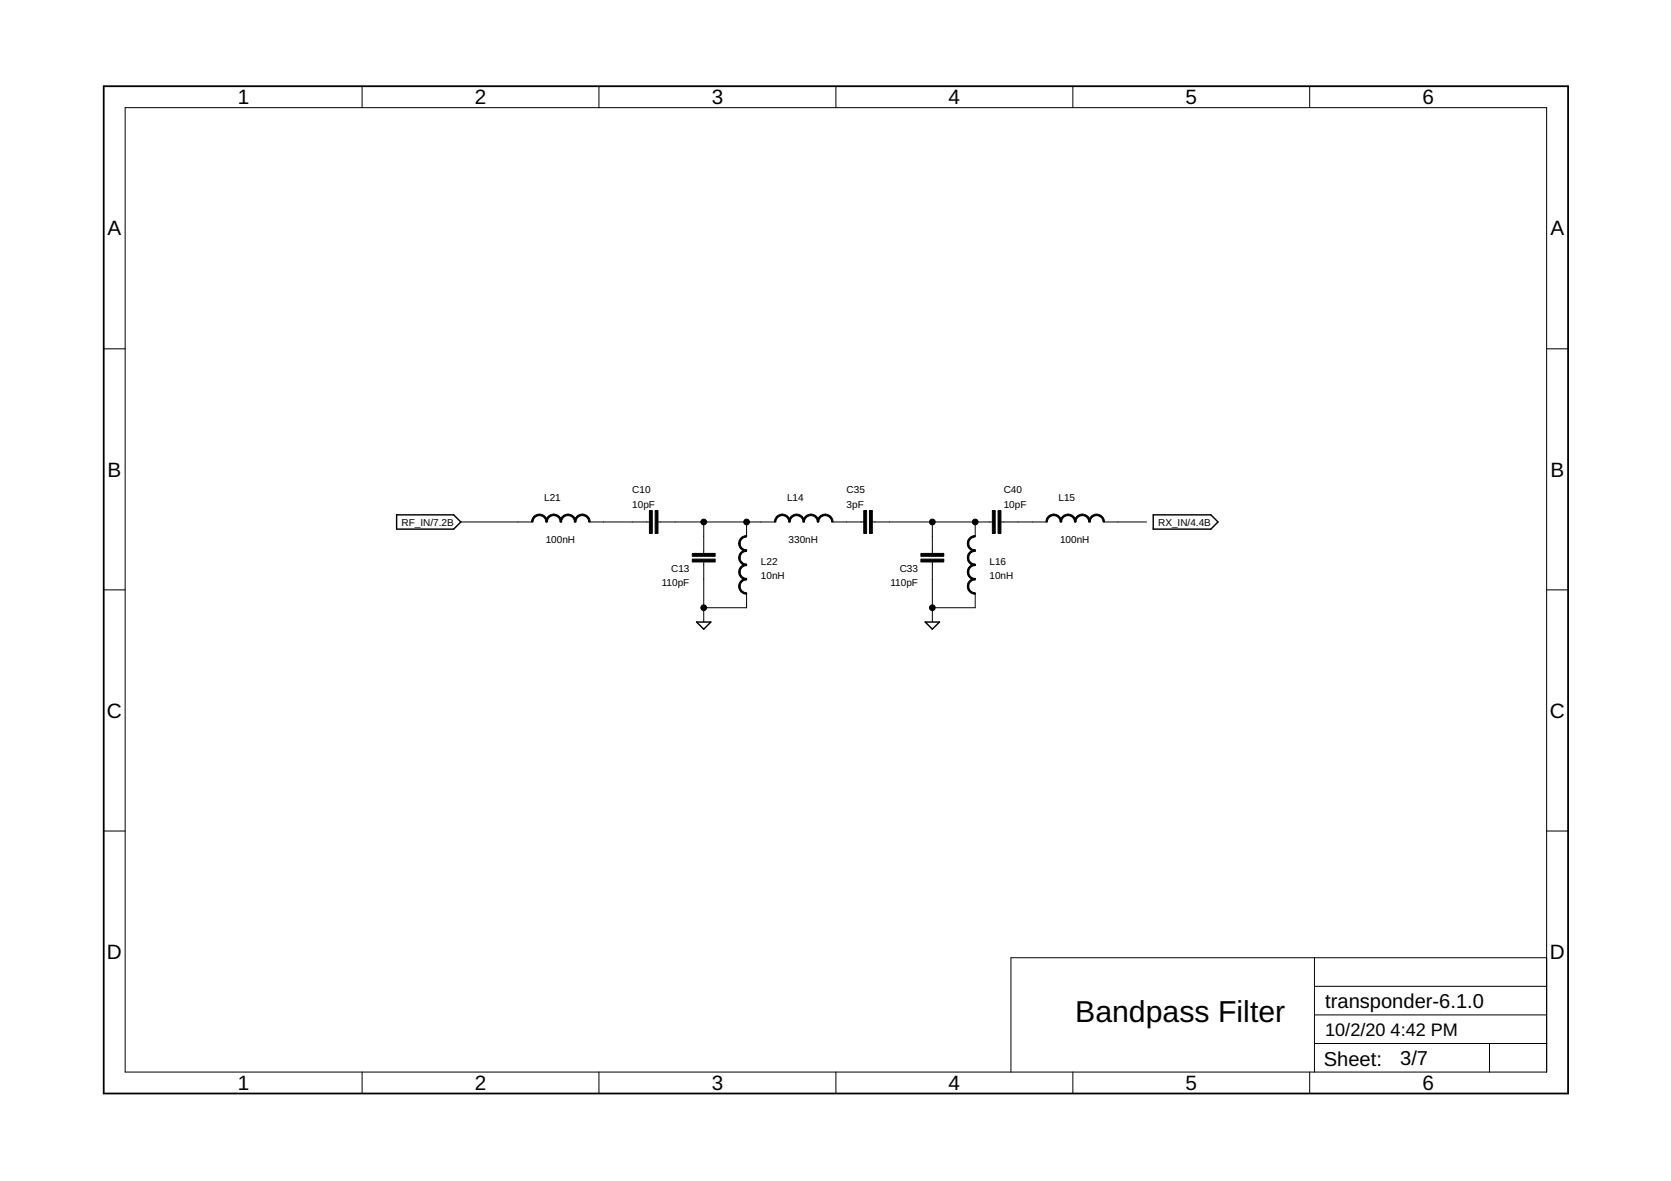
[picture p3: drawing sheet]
<svg xmlns="http://www.w3.org/2000/svg" width="297mm" height="210mm" viewBox="0 0 297 210" stroke-linecap="round" stroke-linejoin="round" font-family="sans-serif">
<path d="M70.5 91.5h10.1l1.3 1.3-1.3 1.2h-10.1zM205 91.5h10.2l1.3 1.3-1.3 1.2h-10.2zM123.8 110.6h2.6l-1.3 1.2zM164.5 110.6h2.5l-1.3 1.2z" fill="none" stroke="#000" stroke-width=".25"/>
<g fill="none" stroke="#000" stroke-width=".18">
<path d="M22.2 19.1h252.7v171.4h-252.7zM64.4 15.3v3.8M106.5 15.3v3.8M148.6 15.3v3.8M190.7 15.3v3.8M232.8 15.3v3.8M18.4 62h3.8M274.9 62h3.8M81.9 92.8h12.7M104.8 92.8h10.6M117 92.8h20.8M125.1 92.8v5.6"/>
<path d="M125.1 99.9v10.7M132.7 92.8v2.5M148 92.8h5.5M155.1 92.8h21.3M165.7 92.8v5.6M165.7 99.9v10.7M173.4 92.8v2.5M177.9 92.8h8.2M196.2 92.8h7.6M18.4 104.8h3.8M132.7 105.5v2.5h-7.6M173.4 105.5v2.5h-7.7"/>
<path d="M274.9 104.8h3.8M18.4 147.7h3.8M274.9 147.7h3.8M233.7 170.2v20.3M233.7 175.3h41.2M274.9 170.2h-95.2v20.3M64.4 190.5v3.9M106.5 190.5v3.9M148.6 190.5v3.9M190.7 190.5v3.9M232.8 190.5v3.9M233.7 185.5h41.2"/>
<path d="M233.7 180.4h41.2M264.8 185.5v5"/>
</g>
<path d="M18.4 15.3h260.3v179.1h-260.3z" fill="none" stroke="#000" stroke-width=".32"/>
<g fill="#000" stroke="#000" stroke-width=".18">
<path d="M94.9 91.8l.5-.3 .5-.1v.2l-.7 .3-.3 .4-.2 .5h-.2l.1-.5z" fill-rule="evenodd"/>
<path d="M95.9 91.4a1.37 1.37 0 0 1 1.4 1.4h-.3l-.2-.7-.4-.3-.5-.2z" fill-rule="evenodd"/>
<path d="M97.4 91.8l.6-.3 .4-.1v.2l-.7 .3-.3 .4-.1 .5h-.3l.1-.5z" fill-rule="evenodd"/>
<path d="M98.4 91.4a1.37 1.37 0 0 1 1.4 1.4h-.2l-.3-.7-.4-.3-.5-.2z" fill-rule="evenodd"/>
<path d="M100 91.8l.5-.3 .5-.1v.2l-.7 .3-.4 .4-.1 .5h-.2l.1-.5z" fill-rule="evenodd"/>
<path d="M101 91.4a1.37 1.37 0 0 1 1.4 1.4h-.3l-.2-.7-.4-.3-.5-.2z" fill-rule="evenodd"/>
<path d="M102.5 91.8l.5-.3 .5-.1v.2l-.7 .3-.3 .4-.1 .5h-.3l.1-.5z" fill-rule="evenodd"/>
<path d="M103.5 91.4a1.37 1.37 0 0 1 1.4 1.4h-.3l-.2-.7-.4-.3-.5-.2z" fill-rule="evenodd"/>
<path d="M131.3 99.1h.3l.2 .7 .4 .4 .5 .1v.2a1.37 1.37 0 0 1-1.4-1.4z" fill-rule="evenodd"/>
<path d="M131.3 96.6h.3l.2 .7 .4 .3 .5 .1v.3a1.37 1.37 0 0 1-1.4-1.4z" fill-rule="evenodd"/>
<path d="M131.7 98.1l.5-.3 .5-.1v.3l-.5 .1-.4 .3-.2 .7h-.3l.1-.4z" fill-rule="evenodd"/>
<path d="M131.7 95.6l.5-.3 .5-.1v.2l-.5 .2-.4 .3-.2 .7h-.3l.1-.5z" fill-rule="evenodd"/>
<path d="M138.1 91.8l.5-.3 .5-.1v.2l-.5 .2-.4 .3-.3 .7h-.2v-.5z" fill-rule="evenodd"/>
<path d="M139.1 91.4a1.37 1.37 0 0 1 1.4 1.4h-.3l-.2-.7-.4-.3-.5-.2z" fill-rule="evenodd"/>
<path d="M140.6 91.8l.5-.3 .5-.1v.2l-.5 .2-.4 .3-.2 .7h-.3l.1-.5z" fill-rule="evenodd"/>
<path d="M141.6 91.4a1.37 1.37 0 0 1 1.4 1.4h-.3l-.2-.7-.4-.3-.5-.2z" fill-rule="evenodd"/>
<path d="M143.2 91.8l.5-.3 .4-.1v.2l-.4 .2-.4 .3-.3 .7h-.3l.1-.5z" fill-rule="evenodd"/>
<path d="M144.1 91.4a1.37 1.37 0 0 1 1.4 1.4h-.2l-.3-.7-.4-.3-.5-.2z" fill-rule="evenodd"/>
<path d="M145.7 91.8l.5-.3 .5-.1v.2l-.5 .2-.4 .3-.3 .7h-.2l.1-.5z" fill-rule="evenodd"/>
<path d="M146.7 91.4a1.37 1.37 0 0 1 1.4 1.4h-.3l-.2-.7-.4-.3-.5-.2z" fill-rule="evenodd"/>
<path d="M172 99.1h.2l.2 .7 .4 .4 .6 .1v.2a1.37 1.37 0 0 1-1.4-1.4z" fill-rule="evenodd"/>
<path d="M172 96.6h.2l.2 .7 .4 .3 .6 .1v.3a1.37 1.37 0 0 1-1.4-1.4z" fill-rule="evenodd"/>
<path d="M172.4 98.1l.5-.3 .5-.1v.3l-.6 .1-.4 .3-.2 .7h-.2v-.4z" fill-rule="evenodd"/>
<path d="M172.4 95.6l.5-.3 .5-.1v.2l-.6 .2-.4 .3-.2 .7h-.2v-.5z" fill-rule="evenodd"/>
<path d="M186.3 91.8l.6-.3 .4-.1v.2l-.5 .2-.4 .3-.2 .7h-.3l.1-.5z" fill-rule="evenodd"/>
<path d="M187.3 91.4a1.37 1.37 0 0 1 1.4 1.4h-.2l-.3-.7-.4-.3-.5-.2z" fill-rule="evenodd"/>
<path d="M188.9 91.8l.5-.3 .5-.1v.2l-.5 .2-.4 .3-.3 .7h-.2v-.5z" fill-rule="evenodd"/>
<path d="M189.9 91.4a1.37 1.37 0 0 1 1.4 1.4h-.3l-.2-.7-.4-.3-.5-.2z" fill-rule="evenodd"/>
<path d="M191.4 91.8l.5-.3 .5-.1v.2l-.5 .2-.4 .3-.2 .7h-.3l.1-.5z" fill-rule="evenodd"/>
<path d="M192.4 91.4a1.37 1.37 0 0 1 1.4 1.4h-.3l-.2-.7-.4-.3-.5-.2z" fill-rule="evenodd"/>
<path d="M194 91.8l.5-.3 .4-.1v.2l-.5 .2-.4 .3-.2 .7h-.3l.1-.5z" fill-rule="evenodd"/>
<path d="M194.9 91.4a1.41 1.41 0 0 1 1.4 1.4h-.2l-.1-.5-.4-.4-.7-.3z" fill-rule="evenodd"/>
<path d="M131.3 104.2h.3l.2 .7 .4 .3 .5 .1v.3a1.37 1.37 0 0 1-1.4-1.4z" fill-rule="evenodd"/>
<path d="M131.3 101.7h.3l.2 .7 .4 .3 .5 .1v.3a1.37 1.37 0 0 1-1.4-1.4z" fill-rule="evenodd"/>
<path d="M131.7 103.2l.5-.3 .5-.1v.3l-.5 .1-.4 .3-.2 .7h-.3l.1-.5z" fill-rule="evenodd"/>
<path d="M131.7 100.7l.5-.4h.5v.2l-.5 .1-.4 .3-.2 .8h-.3l.1-.5z" fill-rule="evenodd"/>
<path d="M172 104.2h.2l.2 .7 .4 .3 .6 .1v.3a1.37 1.37 0 0 1-1.4-1.4z" fill-rule="evenodd"/>
<path d="M172 101.7h.2l.2 .7 .4 .3 .6 .1v.3a1.37 1.37 0 0 1-1.4-1.4z" fill-rule="evenodd"/>
<path d="M172.4 103.2l.5-.3 .5-.1v.3l-.6 .1-.4 .3-.2 .7h-.2v-.5z" fill-rule="evenodd"/>
<path d="M172.4 100.7l.5-.4h.5v.2l-.6 .1-.4 .3-.2 .8h-.2v-.5z" fill-rule="evenodd"/>
<circle cx="125.1" cy="92.8" r=".51"/>
<circle cx="132.7" cy="92.8" r=".51"/>
<circle cx="165.7" cy="92.8" r=".51"/>
<circle cx="173.4" cy="92.8" r=".51"/>
<circle cx="125.1" cy="108" r=".51"/>
<circle cx="165.7" cy="108" r=".51"/>
</g>
<path d="M115.4 90.7h.6v4.1h-.6zM116.5 90.7h.5v4.1h-.5zM123.1 98.4h4v.5h-4zM123.1 99.4h4v.5h-4zM153.5 90.7h.6v4.1h-.6zM154.6 90.7h.5v4.1h-.5zM163.7 98.4h4.1v.5h-4.1zM163.7 99.4h4.1v.5h-4.1zM176.4 90.7h.5v4.1h-.5zM177.4 90.7h.5v4.1h-.5z" fill="#000" stroke="#000" stroke-width=".18"/>
<text font-size="5.4" x="191.1" y="181.7">Bandpass Filter</text>
<g font-size="3.7">
<text x="42.3" y="18.5">1</text>
<text x="84.4" y="18.5">2</text>
<text x="126.5" y="18.5">3</text>
<text x="168.6" y="18.5">4</text>
<text x="210.7" y="18.5">5</text>
<text x="252.9" y="18.5">6</text>
<text x="19.1" y="41.9">A</text>
<text x="275.6" y="41.9">A</text>
<text x="19.1" y="84.7">B</text>
<text x="275.6" y="84.7">B</text>
<text x="19" y="127.6">C</text>
<text x="275.5" y="127.6">C</text>
<text x="19" y="170.4">D</text>
<text x="275.5" y="170.4">D</text>
<text x="42.3" y="193.7">1</text>
<text x="84.4" y="193.7">2</text>
<text x="126.5" y="193.7">3</text>
<text x="168.6" y="193.7">4</text>
<text x="210.7" y="193.7">5</text>
<text x="252.9" y="193.7">6</text>
</g>
<g font-size="3.6">
<text x="235.6" y="179.1">transponder-6.1.0</text>
<text x="235.3" y="189.4">Sheet:</text>
<text x="248.9" y="189.3">3/7</text>
</g>
<g font-size="3.2">
<text x="235.6" y="184.2">10/2/20</text>
<text x="247.2" y="184.2">4:42 PM</text>
</g>
<g font-size="1.8">
<text x="96.7" y="89">L21</text>
<text x="112.4" y="87.7">C10</text>
<text x="139.9" y="89">L14</text>
<text x="150.5" y="87.7">C35</text>
<text x="178.4" y="87.7">C40</text>
<text x="188.2" y="89">L15</text>
<text x="71.4" y="93.4">RF_IN/7.2B</text>
<text x="112.4" y="90.2">10pF</text>
<text x="150.5" y="90.2">3pF</text>
<text x="178.4" y="90.2">10pF</text>
<text x="205.9" y="93.4">RX_IN/4.4B</text>
<text x="97" y="96.6">100nH</text>
<text x="119.3" y="101.7">C13</text>
<text x="135.3" y="100.4">L22</text>
<text x="140.2" y="96.6">330nH</text>
<text x="159.9" y="101.7">C33</text>
<text x="175.9" y="100.4">L16</text>
<text x="188.4" y="96.6">100nH</text>
<text x="117.6" y="104.2">110pF</text>
<text x="135.3" y="102.9">10nH</text>
<text x="158.3" y="104.2">110pF</text>
<text x="175.9" y="102.9">10nH</text>
</g>
</svg>
